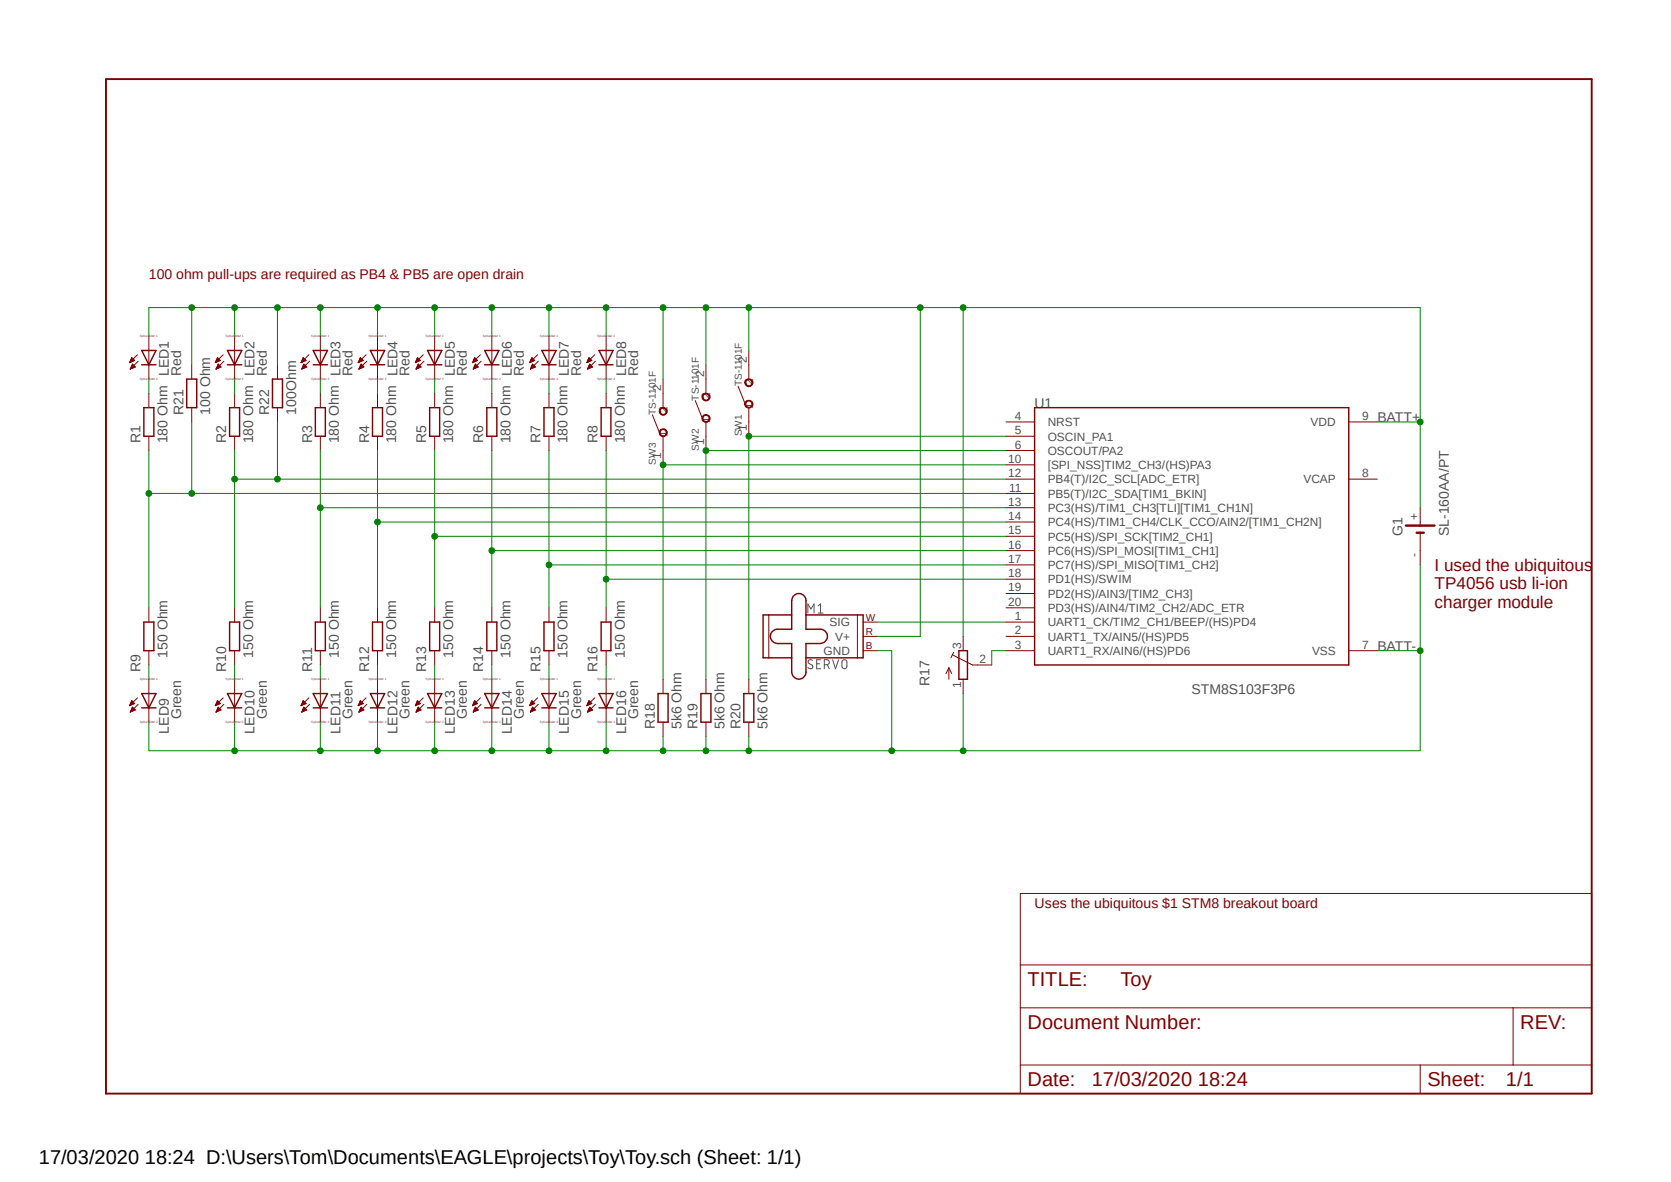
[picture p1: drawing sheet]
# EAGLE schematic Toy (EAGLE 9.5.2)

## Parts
G1  SL-160AA/PT  [SL-160AA/PT]
LED1  Red  LED_ELD260  [LED_LD260]
LED2  Red  LED_ELD260  [LED_LD260]
LED3  Red  LED_ELD260  [LED_LD260]
LED4  Red  LED_ELD260  [LED_LD260]
LED5  Red  LED_ELD260  [LED_LD260]
LED6  Red  LED_ELD260  [LED_LD260]
LED7  Red  LED_ELD260  [LED_LD260]
LED8  Red  LED_ELD260  [LED_LD260]
LED9  Green  LED_ELD260  [LED_LD260]
LED10  Green  LED_ELD260  [LED_LD260]
LED11  Green  LED_ELD260  [LED_LD260]
LED12  Green  LED_ELD260  [LED_LD260]
LED13  Green  LED_ELD260  [LED_LD260]
LED14  Green  LED_ELD260  [LED_LD260]
LED15  Green  LED_ELD260  [LED_LD260]
LED16  Green  LED_ELD260  [LED_LD260]
M1  SERVO  [1X03]
R1  180 Ohm  R-EU_0204/7  [0204/7]
R2  180 Ohm  R-EU_0204/7  [0204/7]
R3  180 Ohm  R-EU_0204/7  [0204/7]
R4  180 Ohm  R-EU_0204/7  [0204/7]
R5  180 Ohm  R-EU_0204/7  [0204/7]
R6  180 Ohm  R-EU_0204/7  [0204/7]
R7  180 Ohm  R-EU_0204/7  [0204/7]
R8  180 Ohm  R-EU_0204/7  [0204/7]
R9  150 Ohm  R-EU_0204/7  [0204/7]
R10  150 Ohm  R-EU_0204/7  [0204/7]
R11  150 Ohm  R-EU_0204/7  [0204/7]
R12  150 Ohm  R-EU_0204/7  [0204/7]
R13  150 Ohm  R-EU_0204/7  [0204/7]
R14  150 Ohm  R-EU_0204/7  [0204/7]
R15  150 Ohm  R-EU_0204/7  [0204/7]
R16  150 Ohm  R-EU_0204/7  [0204/7]
R17  TRIM_EU-3223G  [3223G]
R18  5k6 Ohm  R-EU_0204/7  [0204/7]
R19  5k6 Ohm  R-EU_0204/7  [0204/7]
R20  5k6 Ohm  R-EU_0204/7  [0204/7]
R21  100 Ohm  R-EU_0204/7  [0204/7]
R22  100Ohm  R-EU_0204/7  [0204/7]
SW1  TS-1101F  DIP-BUTTON(2P-6.0X3.0X4.3MM)-TS-1101F  [SW2-5.0-6.0X3.0X4.3MM]
SW2  TS-1101F  DIP-BUTTON(2P-6.0X3.0X4.3MM)-TS-1101F  [SW2-5.0-6.0X3.0X4.3MM]
SW3  TS-1101F  DIP-BUTTON(2P-6.0X3.0X4.3MM)-TS-1101F  [SW2-5.0-6.0X3.0X4.3MM]
U1  STM8S103F3P6  [SOP65P640X120-20N]

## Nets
BATT+: G1.+ LED1.A LED2.A LED3.A LED4.A LED5.A LED6.A LED7.A LED8.A M1.2(V+) R17.3(E) R21.2 R22.2 SW1.2 SW2.2 SW3.2 U1.9(VDD)
BATT-: G1.- LED9.K(C) LED10.K(C) LED11.K(C) LED12.K(C) LED13.K(C) LED14.K(C) LED15.K(C) LED16.K(C) M1.3(GND) R17.1(A) R18.1 R19.1 R20.1 U1.7(VSS)
N$1: LED9.A R9.1
N$2: LED10.A R10.1
N$3: LED11.A R11.1
N$4: LED12.A R12.1
N$5: LED13.A R13.1
N$6: LED14.A R14.1
N$7: LED15.A R15.1
N$8: LED16.A R16.1
N$9: LED1.K(C) R1.2
N$10: LED2.K(C) R2.2
N$11: LED3.K(C) R3.2
N$12: LED4.K(C) R4.2
N$13: LED5.K(C) R5.2
N$14: LED6.K(C) R6.2
N$15: LED7.K(C) R7.2
N$16: LED8.K(C) R8.2
N$17: R1.1 R9.2 R21.1 U1.11(PB5(T)/I2C_SDA[TIM1_BKIN])
N$18: R2.1 R10.2 R22.1 U1.12(PB4(T)/I2C_SCL[ADC_ETR])
N$19: R3.1 R11.2 U1.13(PC3(HS)/TIM1_CH3[TLI][TIM1_CH1N])
N$20: R5.1 R13.2 U1.15(PC5(HS)/SPI_SCK[TIM2_CH1])
N$21: R4.1 R12.2 U1.14(PC4(HS)/TIM1_CH4/CLK_CCO/AIN2/[TIM1_CH2N])
N$22: R6.1 R14.2 U1.16(PC6(HS)/SPI_MOSI[TIM1_CH1])
N$23: R7.1 R15.2 U1.17(PC7(HS)/SPI_MISO[TIM1_CH2])
N$24: R8.1 R16.2 U1.18(PD1(HS)/SWIM)
N$25: M1.1(SIG) U1.1(UART1_CK/TIM2_CH1/BEEP/(HS)PD4)
N$26: R20.2 SW1.1 U1.5(OSCIN_PA1)
N$27: R19.2 SW2.1 U1.6(OSCOUT/PA2)
N$28: R18.2 SW3.1 U1.10([SPI_NSS]TIM2_CH3/(HS)PA3)
N$29: R17.2(S) U1.3(UART1_RX/AIN6/(HS)PD6)
Unconnected: G1.-@1(-) U1.2(UART1_TX/AIN5/(HS)PD5) U1.4(NRST) U1.8(VCAP) U1.19(PD2(HS)/AIN3/[TIM2_CH3]) U1.20(PD3(HS)/AIN4/TIM2_CH2/ADC_ETR)

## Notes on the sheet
- 100 ohm pull-ups are required as PB4 & PB5 are open drain
- I used the ubiquitous 
  TP4056 usb li-ion 
  charger module
- Uses the ubiquitous $1 STM8 breakout board

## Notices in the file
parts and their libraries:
SparkFun-Electromechanical: Licensing: Creative Commons ShareAlike 4.0 International - https://creativecommons.org/licenses/by-sa/4.0
